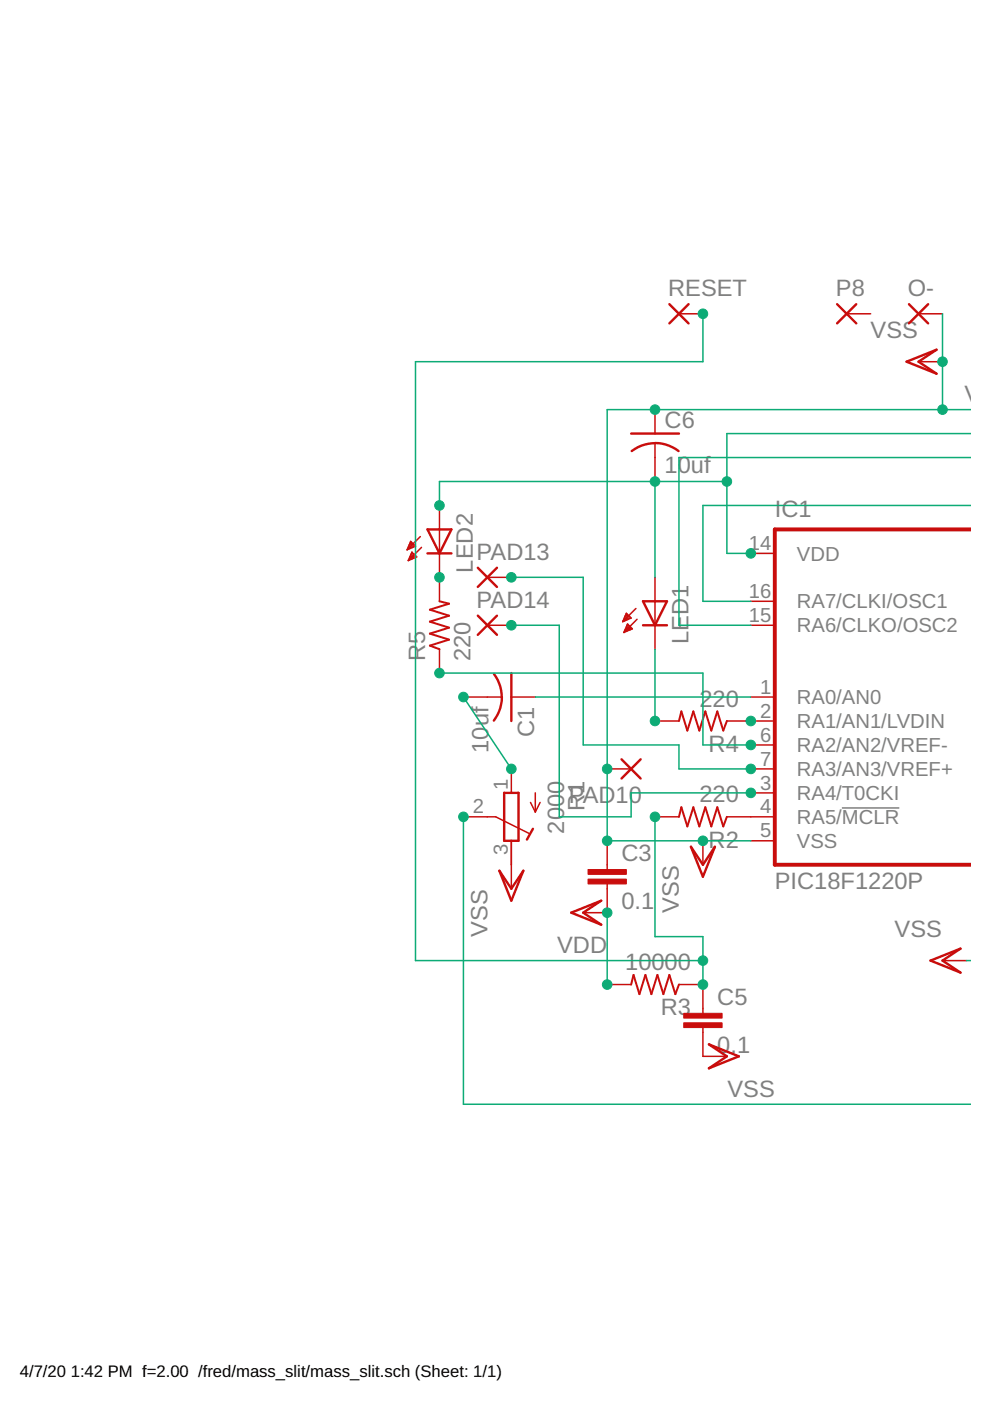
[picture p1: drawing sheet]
<svg xmlns="http://www.w3.org/2000/svg" width="210mm" height="297mm" viewBox="0 0 210 297" stroke-linecap="round" stroke-linejoin="round" font-family="sans-serif">
<path d="M178.5 171.3h12.2" fill="none" stroke="#808080" stroke-width=".32"/>
<path d="M205.8 112.2h-41.5v71.1h41.5" fill="none" stroke="#c90d0c" stroke-width=".83"/>
<g fill="none" stroke="#c90d0c" stroke-width=".32">
<path d="M144 66.5h5M179.5 66.5h5.1M194.8 66.5h5M194.8 76.7h5M138.9 86.8v5.1M138.9 94v8.1M86.4 116.3h.5M86.5 116.1h1M86.6 118.8h.1M86.7 115.8h1.4M86.7 118.5h.7M86.8 115.5h1"/>
<path d="M86.8 118.2h1.2M86.9 115.2h.6M87 118h1.2M87 115h.2M87.1 117.7h.8M87.1 114.8l1 1-1.8 .8zM87.2 117.4h.5M87.3 117.1h.1M87.3 117.1l1 1-1.7 .8zM89.1 113.8l-2.8 2.8M89.4 116.1l-2.8 2.8M93.2 107.2v20.3"/>
<path d="M159.2 117.3h5.1M93.2 137.6v5.1M103.3 132.6h5.1M103.3 122.4h5.1M132.1 131.6h.4M132.2 131.3h.9M132.3 134.1h.1M132.3 131.1h1.5M132.4 133.8h.6M132.5 130.8h1.1M132.5 133.5h1.1M132.6 130.5h.7"/>
<path d="M132.6 133.2h1.4M132.7 130.2h.3M132.8 133h.9M132.8 130l1 1-1.8 .8zM132.9 132.7h.5M133 132.4h.2M133.1 132.3l1 1-1.8 .8zM134.8 129l-2.8 2.8M135.1 131.3l-2.8 2.8M138.9 122.4v15.2M159.2 132.6h5.1M159.2 127.5h5.1"/>
<path d="M98.3 147.8h8.1M108.4 147.8h5.1M138.9 152.9h5.1M154.1 152.9h10.2M159.2 157.9h5.1M159.2 147.8h5.1M98.3 173.2h6.8l7.1 3.5M108.4 163v5.1M108.4 178.3v10.1M112.5 170.1l1 2.1M113.5 168.1v4.1M114.5 170.1l-1 2.1"/>
<path d="M128.7 163h5.1M128.7 178.3v6.1M138.9 173.2h5.1M149 178.3v5M154.1 173.2h10.2M159.2 163h5.1M159.2 168.1h5.1M159.2 178.3h5.1M128.7 187.4v6.1h-5M128.7 208.7h5.1M144 208.7h5v6.1M149 217.9v6.1h5.1"/>
<path d="M199.8 203.7h5.1"/>
</g>
<g fill="none" stroke="#c90d0c" stroke-width=".51">
<path d="M141.9 64.5l4.1 4.1M146 64.5l-4.1 4.1M177.5 64.5l4 4.1M181.5 64.5l-4 4.1M192.2 76.7l6.4-2.6-3.8 2.6 3.8 2.5zM192.7 64.5l4.1 4.1M196.8 64.5l-4.1 4.1M133.8 91.9h10.2M138.9 93.9a8.1 8.1 0 0 1 5 1.7M138.9 94l-1.5 .1-1.5 .4-2 1.1M90.6 112.2h5.1l-2.5 5.1zM90.6 117.3h5.1"/>
<path d="M101.3 120.4l4.1 4M101.3 130.5l4.1 4.1M105.4 120.4l-4.1 4M105.4 130.5l-4.1 4.1M136.3 127.5h5.1l-2.5 5.1zM136.3 132.6h5.1M104.7 142.9a8.1 8.1 0 0 1 0 9.9M108.4 142.7v10.2M106.9 168.1h3v10.2h-3zM113 175.7l-1.3 2.3M131.8 161l4 4.1M135.8 161l-4 4.1"/>
<path d="M146.5 179.5l2.5 3.8 2.6-3.8-2.6 6.4zM105.9 184.6l2.5 3.8 2.6-3.8-2.6 6.4zM121.1 193.5l6.4-2.5-3.8 2.5 3.8 2.5zM197.3 203.7l6.3-2.6-3.8 2.6 3.8 2.5zM150.3 221.4l6.4 2.6-6.4 2.5 3.8-2.5z"/>
</g>
<g fill="#c90d0c" stroke="#c90d0c" stroke-width=".21">
<path d="M124.7 184.4h8.1v1h-8.1z"/>
<path d="M124.7 186.4h8.1v1h-8.1z"/>
<path d="M145 214.8h8.1v1.1h-8.1z"/>
<path d="M145 216.9h8.1v1h-8.1z"/>
</g>
<path d="M93.2 127.5l2 .5-4.1 1.3 4.1 1.2-4.1 1.3 4.1 1.3-4.1 1.2 4.1 1.3-4.1 1.3 2.1 .7M144 152.9l.5-2.1 1.2 4.1 1.3-4.1 1.3 4.1 1.2-4.1 1.3 4.1 1.3-4.1 1.3 4.1 .7-2M144 173.2l.5-2 1.2 4 1.3-4 1.3 4 1.2-4 1.3 4 1.3-4 1.3 4 .7-2M133.8 208.7l.5-2 1.3 4.1 1.2-4.1 1.3 4.1 1.3-4.1 1.3 4.1 1.2-4.1 1.3 4.1 .8-2.1" fill="none" stroke="#c90d0c" stroke-width=".42"/>
<g fill="none" stroke="#0dab76" stroke-width=".32">
<path d="M149 66.5v10.2h-60.9v127h60.9M199.8 66.5v20.3M205.8 86.8h-77.1v91.5h30.5M205.8 91.9h-51.7v25.4h5.1M205.8 97h-61.8v35.6h15.2M138.9 102.1v20.3M154.1 102.1h-60.9v5.1M205.8 107.2h-56.8v20.3h10.2M108.4 132.6h10.2v40.6h15.2v-5.1h25.4M108.4 122.4h15.3v35.5h20.3v5.1h15.2M138.9 137.6v15.3M93.2 142.7h55.8v15.2h10.2"/>
<path d="M98.3 147.8l10.1 15.2M113.5 147.8h45.7M98.3 173.2v60.9h107.5M138.9 173.2v25.4h10.1v10.1M128.7 193.5v15.2M204.9 203.7h.9"/>
</g>
<g fill="#0dab76" stroke="#0dab76" stroke-width=".21">
<circle cx="149" cy="178.3" r="1.02"/>
<circle cx="128.7" cy="178.3" r="1.02"/>
<circle cx="138.9" cy="86.8" r="1.02"/>
<circle cx="128.7" cy="163" r="1.02"/>
<circle cx="199.8" cy="76.7" r="1.02"/>
<circle cx="199.8" cy="86.8" r="1.02"/>
<circle cx="128.7" cy="193.5" r="1.02"/>
<circle cx="128.7" cy="208.7" r="1.02"/>
<circle cx="154.1" cy="102.1" r="1.02"/>
<circle cx="138.9" cy="102.1" r="1.02"/>
<circle cx="159.2" cy="117.3" r="1.02"/>
<circle cx="93.2" cy="107.2" r="1.02"/>
<circle cx="98.3" cy="147.8" r="1.02"/>
<circle cx="108.4" cy="163" r="1.02"/>
<circle cx="149" cy="208.7" r="1.02"/>
<circle cx="138.9" cy="173.2" r="1.02"/>
<circle cx="149" cy="203.7" r="1.02"/>
<circle cx="149" cy="66.5" r="1.02"/>
<circle cx="159.2" cy="152.9" r="1.02"/>
<circle cx="98.3" cy="173.2" r="1.02"/>
<circle cx="138.9" cy="152.9" r="1.02"/>
<circle cx="108.4" cy="122.4" r="1.02"/>
<circle cx="159.2" cy="163" r="1.02"/>
<circle cx="108.4" cy="132.6" r="1.02"/>
<circle cx="159.2" cy="168.1" r="1.02"/>
<circle cx="93.2" cy="142.7" r="1.02"/>
<circle cx="159.2" cy="157.9" r="1.02"/>
<circle cx="93.2" cy="122.4" r="1.02"/>
</g>
<g font-size="5" fill="#808080">
<text x="141.7" y="62.8">RESET</text>
<text x="177.2" y="62.8">P8</text>
<text x="192.5" y="62.8">O-</text>
<text x="184.6" y="71.6">VSS</text>
<text x="204.5" y="85.3">VD</text>
<text x="140.9" y="90.7">C6</text>
<text x="140.9" y="100.3">10uf</text>
<text x="164.3" y="109.7">IC1</text>
<text x="101" y="118.7">PAD13</text>
<text x="100.3" y="121.4" transform="rotate(-90 100.3 121.4)">LED2</text>
<text x="101" y="128.9">PAD14</text>
<text x="146" y="136.6" transform="rotate(-90 146 136.6)">LED1</text>
<text x="90.2" y="140.2" transform="rotate(-90 90.2 140.2)">R5</text>
<text x="99.8" y="140.2" transform="rotate(-90 99.8 140.2)">220</text>
<text x="148.3" y="149.8">220</text>
<text x="103.6" y="159.6" transform="rotate(-90 103.6 159.6)">10uf</text>
<text x="113.2" y="156.2" transform="rotate(-90 113.2 156.2)">C1</text>
<text x="150.2" y="159.4">R4</text>
<text x="120.6" y="170.3">PAD10</text>
<text x="123.9" y="172" transform="rotate(-90 123.9 172)">R1</text>
<text x="148.3" y="170.1">220</text>
<text x="119.6" y="176.7" transform="rotate(-90 119.6 176.7)">2000</text>
<text x="150.2" y="179.7">R2</text>
<text x="131.8" y="182.6">C3</text>
<text x="164.3" y="188.4">PIC18F1220P</text>
<text x="131.8" y="192.7">0.1</text>
<text x="144" y="193.5" transform="rotate(-90 144 193.5)">VSS</text>
<text x="103.3" y="198.6" transform="rotate(-90 103.3 198.6)">VSS</text>
<text x="118.1" y="202.1">VDD</text>
<text x="189.7" y="198.6">VSS</text>
<text x="132.6" y="205.7">10000</text>
<text x="140.1" y="215.3">R3</text>
<text x="152.1" y="213.1">C5</text>
<text x="152.1" y="223.2">0.1</text>
<text x="154.2" y="232.6">VSS</text>
</g>
<g font-size="4.3" fill="#808080">
<text x="158.8" y="116.6">14</text>
<text x="169" y="118.8">VDD</text>
<text x="158.8" y="131.8">15</text>
<text x="158.8" y="126.8">16</text>
<text x="169" y="129">RA7/CLKI/OSC1</text>
<text x="169" y="134.1">RA6/CLKO/OSC2</text>
<text x="161.2" y="147.1">1</text>
<text x="169" y="149.3">RA0/AN0</text>
<text x="161.2" y="152.2">2</text>
<text x="169" y="154.4">RA1/AN1/LVDIN</text>
<text x="161.2" y="157.2">6</text>
<text x="169" y="159.5">RA2/AN2/VREF-</text>
<text x="107.7" y="167.4" transform="rotate(-90 107.7 167.4)">1</text>
<text x="161.2" y="162.3">7</text>
<text x="161.2" y="167.4">3</text>
<text x="169" y="164.6">RA3/AN3/VREF+</text>
<text x="100.2" y="172.5">2</text>
<text x="161.2" y="172.5">4</text>
<text x="169" y="169.6">RA4/T0CKI</text>
<text x="161.2" y="177.6">5</text>
<text x="169" y="174.7">RA5/MCLR</text>
<text x="169" y="179.8">VSS</text>
<text x="107.7" y="181.4" transform="rotate(-90 107.7 181.4)">3</text>
</g>
<g font-size="3.5">
<text x="4.2" y="291.8">4/7/20</text>
<text x="15" y="291.8">1:42 PM f=2.00 /fred/mass_slit/mass_slit.sch (Sheet: 1/1)</text>
</g>
</svg>
